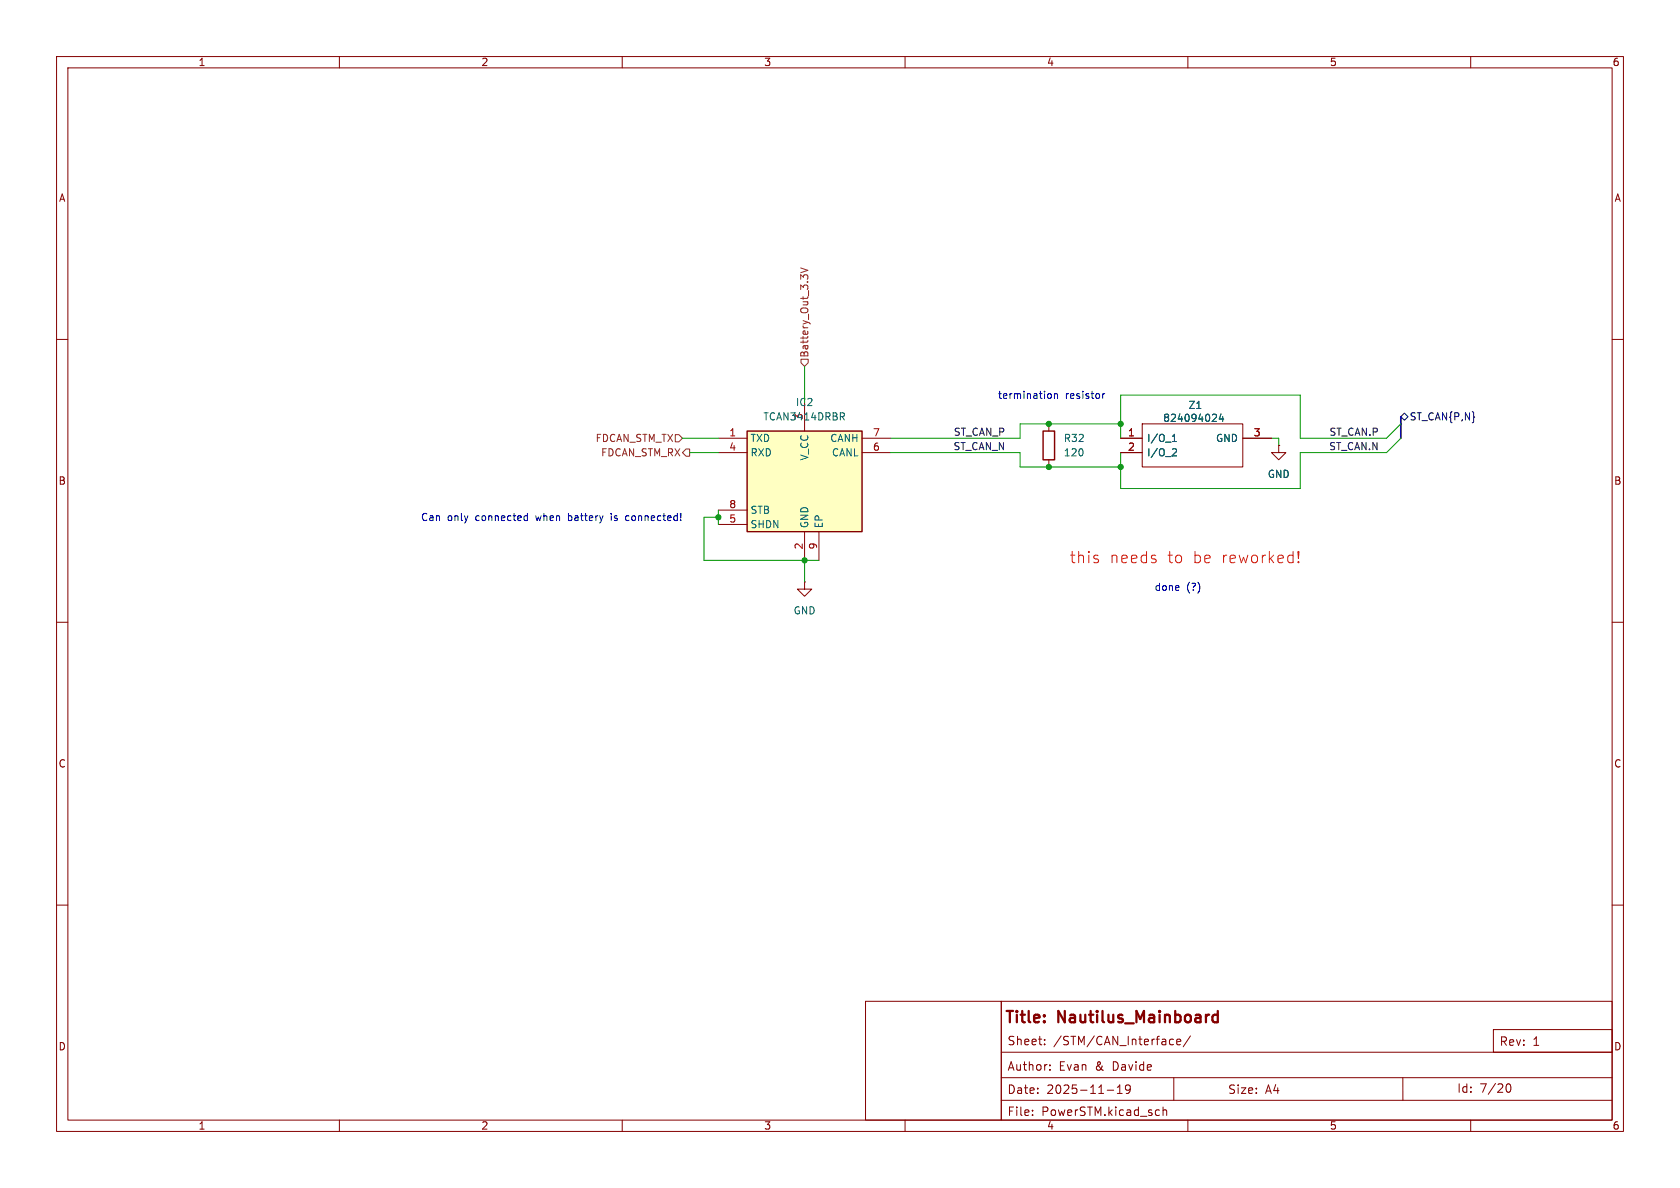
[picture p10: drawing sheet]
<svg xmlns="http://www.w3.org/2000/svg" width="297mm" height="210mm" viewBox="0 0 297 210" stroke-linecap="round" stroke-linejoin="round" font-family="sans-serif">
<g fill="none" stroke="#840000" stroke-width=".18">
<path d="M10 10h277v190h-277zM12 12h273v186h-273zM60 10v2M110 10v2M160 10v2M210 10v2M260 10v2M10 60h2M198.1 77.5h3.8M201.9 74.9h17.8v7.7h-17.8zM219.7 77.5h5.1M226.1 78.7v1.3h1.2l-1.2 1.3-1.3-1.3h1.3"/>
<path d="M226.1 78.7h.1M285 60h2M198.1 80h3.8M10 110h2M142.2 102.9v1.2h1.3l-1.3 1.3-1.2-1.3h1.2M142.2 102.9h.1M285 110h2M10 160h2M153 177h24v21h-24zM177 177h108v21h-108zM285 160h2M60 198v2"/>
<path d="M110 198v2M160 198v2M177 194.5h108M177 190.5h108M177 186h108M182.5 197v.2M182.5 196.3v.1M184.7 184.6v.1M184.7 183.8v.1M185.6 189v.2M185.6 188.3v.1M195.7 192.7h1.2"/>
<path d="M197.5 193.3h.9M197.5 192.2l.5-.4v1.5M199.8 192.4l-.3 .3h-.3l-.2-.3 .1-.5 .4-.1 .2 .1a.99 .99 0 0 1-.3 1.4h-.3M204.8 196.2l.2 .1M205 197.1l-.2 .1M205.6 195.7v1.5M205.6 196.3l.2-.1 .4 .1 .1 .9M206.8 184.6l.2 .1 .5-.1M207.5 183.8l-.5-.1-.2 .1M207.5 190.5v4M208 184.2l.7-.1v-.3l-.5-.1-.2 .2 .1 .7h.6M210 198v2"/>
<path d="M210.5 183.1l-1.3 2M248 190.5v4M260 198v2M264 182h21v4h-21zM266.2 192.2l.2-.5 .2-.1a.81 .81 0 0 1 .6 .6 .81 .81 0 0 1-.3 .8h-.4l-.3-.5"/>
</g>
<path d="M214.5 179.5l.2-.1 .6 .1M215.3 178.7v2M214.5 180.6l.2 .1 .6-.1" fill="none" stroke="#840000" stroke-width=".4"/>
<path d="M207.3 78h.7M207.3 77.1l.3-.3v1.2M207.4 79.3l.5 .1 .1 .3-.8 .9h.8M214.8 73.2l.3 .3-.1 .3-.7 .7h.8M215.9 73.2l-.4 .9h.8M216.2 73.6v.9" fill="none" stroke="#006464" stroke-width=".18"/>
<path d="M132.1 76.2h20.3v17.8h-20.3z" fill="#ffffc2"/>
<path d="M132.1 76.2h20.3v17.8h-20.3zM184.4 76.2h2v5.1h-2z" fill="none" stroke="#840000" stroke-width=".25"/>
<g fill="none" stroke="#840000" stroke-width=".18">
<path d="M127 77.5h5.1M142.2 71.1v5.1M152.4 77.5h5.1M185.4 74.9v1.3M198.1 77.5h3.8M219.7 77.5h5.1M226.1 78.7h.1M127 80h5.1M127 90.2h5.1M127 92.7h5.1M142.2 94v5.1M144.8 94v5.1"/>
<path d="M152.4 80h5.1M185.4 81.3v1.3M198.1 80h3.8"/>
</g>
<path d="M148.9 73.6l.4 .6M149 73l.3 .2-.1 .3-.2 .1M207.3 78h.7M207.3 77.1l.3-.3v1.2M207.4 79.3l.5 .1 .1 .3-.8 .9h.8M214.8 73.2l.3 .3-.1 .3-.7 .7h.8M215.9 73.2l-.4 .9h.8M216.2 73.6v.9" fill="none" stroke="#006464" stroke-width=".18"/>
<path d="M141.5 47.4l1.3 .4-1.3 .4M142 49l-.5-.4v.8M142.1 48.7l.2-.1 .5 .1M119.4 76.8h.6l.6 .7-.6 .6h-.6zM141.6 63.5h1.3v.6l-.7 .7-.6-.7zM120.6 80l.7-.6h.6v1.2h-.6z" fill="none" stroke="#725600" stroke-width=".18"/>
<path d="M247.6 73.7l.7-.7 .6 .7-.6 .6z" fill="none" stroke="#000084" stroke-width=".18"/>
<path d="M247.6 73.7v3.8" fill="none" stroke="#000084" stroke-width=".3"/>
<path d="M120.6 77.5h6.4M142.2 64.8v6.3M198.1 74.9h-17.8v2.6h-22.8M224.8 77.5h1.3v1.2M247.6 77.5l-2.5 2.5h-15.2v6.4h-31.8v-6.4M247.6 74.9l-2.5 2.6h-15.2v-7.6h-31.8v7.6M121.9 80h5.1M127 91.4h-2.5v7.7h20.3M127 90.2v2.5M142.2 99.1v3.8M157.5 80h22.8v2.6h17.8" fill="none" stroke="#009600" stroke-width=".18"/>
<path d="M229.5 99.3l.1 .1-.1 .1M229.5 99.3v.1v.1M229.5 97.5v1.2M229.5 99.3v.2M229.5 97.5v.1v1.1M229.5 97.5l.1 .1-.1 1.1" fill="none" stroke="#ff2404" stroke-width=".18"/>
<path d="M185.4 69.6h.3l.2 .2-.1 .5-.4 .1M186.4 69.7l.2-.1h.3l.1 .8M186.4 69.6v.8M194.9 69.6v.8M195.3 69.6l-.4 .2M92.8 92h.4M92.8 91.2h.4M93.2 90.8v1.2M108.1 90.8v.1M108.1 91.2v.8M111.1 91.2h-.4l-.1 .2 .1 .5 .4 .1" fill="none" stroke="#0000c2" stroke-width=".18"/>
<g fill="#009600" stroke="#009600" stroke-width=".18">
<circle cx="185.4" cy="82.6" r=".46"/>
<circle cx="142.2" cy="99.1" r=".46"/>
<circle cx="127" cy="91.4" r=".46"/>
<circle cx="198.1" cy="74.9" r=".46"/>
<circle cx="185.4" cy="74.9" r=".46"/>
<circle cx="198.1" cy="82.6" r=".46"/>
</g>
<g font-size="2.8" fill="#ff2404">
<text x="189" y="99.8">this</text>
<text x="196.2" y="99.8">needs</text>
<text x="206.4" y="99.8">to</text>
<text x="210.9" y="99.8">be</text>
<text x="216" y="99.8">reworked!</text>
</g>
<g font-size="2.8" fill="#840000">
<text x="177.5" y="181.4">Title:</text>
<text x="187.2" y="181.4">Nautilus_Mainboard</text>
</g>
<g font-size="2.1" fill="#840000">
<text x="178" y="185">Sheet:</text>
<text x="186.2" y="185">/STM/CAN_Interface/</text>
<text x="265" y="185.1">Rev:</text>
<text x="270.9" y="185.1">1</text>
<text x="178" y="189.5">Author:</text>
<text x="187.2" y="189.5">Evan</text>
<text x="193.7" y="189.5">&amp;</text>
<text x="196.8" y="189.5">Davide</text>
<text x="178" y="193.6">Date:</text>
<text x="178" y="197.5">File:</text>
<text x="184.1" y="197.5">PowerSTM.kicad_sch</text>
<text x="185" y="193.6">2025-11-19</text>
<text x="217" y="193.6">Size:</text>
<text x="223.7" y="193.6">A4</text>
<text x="257.5" y="193.4">Id:</text>
<text x="261.6" y="193.4">7/20</text>
</g>
<g font-size="1.8" fill="#840000">
<text x="35" y="11.9">1</text>
<text x="85" y="11.9">2</text>
<text x="135" y="11.9">3</text>
<text x="185" y="11.9">4</text>
<text x="235" y="11.9">5</text>
<text x="285" y="11.9">6</text>
<text x="10.3" y="35.9">A</text>
<text x="285.3" y="35.9">A</text>
<text x="10.3" y="85.9">B</text>
<text x="285.3" y="85.9">B</text>
<text x="10.3" y="135.9">C</text>
<text x="285.3" y="135.9">C</text>
<text x="10.3" y="185.9">D</text>
<text x="285.3" y="185.9">D</text>
<text x="35" y="199.9">1</text>
<text x="85" y="199.9">2</text>
<text x="135" y="199.9">3</text>
<text x="185" y="199.9">4</text>
<text x="235" y="199.9">5</text>
<text x="285" y="199.9">6</text>
</g>
<g font-size="1.8" fill="#725600">
<text x="143.1" y="63.3" transform="rotate(-90 143.1 63.3)">Battery_Out_3.3V</text>
<text x="105.2" y="78.3">FDCAN_STM_TX</text>
<text x="106.2" y="80.9">FDCAN_STM_RX</text>
</g>
<g font-size="1.8" fill="#006464">
<text x="140.6" y="72">IC2</text>
<text x="134.9" y="74.5">TCAN3414DRBR</text>
<text x="142" y="74.4" transform="rotate(-90 142 74.4)">3</text>
<text x="205.5" y="74.8">824094024</text>
<text x="210" y="72.5">Z1</text>
<text x="132.6" y="78.3">TXD</text>
<text x="132.6" y="80.9">RXD</text>
<text x="143.1" y="81.5" transform="rotate(-90 143.1 81.5)">V_CC</text>
<text x="146.7" y="78.3">CANH</text>
<text x="147" y="80.9">CANL</text>
<text x="188" y="80.9">120</text>
<text x="188" y="78.3">R32</text>
<text x="202.7" y="80.9">I/O_2</text>
<text x="202.7" y="78.3">I/O_1</text>
<text x="214.9" y="78.3">GND</text>
<text x="224" y="84.7">GND</text>
<text x="132.6" y="91">STB</text>
<text x="132.6" y="93.6">SHDN</text>
<text x="143.1" y="93.5" transform="rotate(-90 143.1 93.5)">GND</text>
<text x="145.6" y="93.5" transform="rotate(-90 145.6 93.5)">EP</text>
<text x="140.2" y="108.8">GND</text>
</g>
<g font-size="1.8" fill="#0000c2">
<text x="176.3" y="70.7">termination</text>
<text x="188.3" y="70.7">resistor</text>
<text x="74.3" y="92.3">Can</text>
<text x="79.1" y="92.3">only</text>
<text x="84.2" y="92.3">connected</text>
<text x="95" y="92.3">when</text>
<text x="100.9" y="92.3">battery</text>
<text x="108.7" y="92.3">is</text>
<text x="111.5" y="92.3">connected!</text>
<text x="204" y="104.7">done</text>
<text x="209.7" y="104.7">(?)</text>
</g>
<g font-size="1.8" fill="#a90000">
<text x="128.8" y="77.2">1</text>
<text x="154.2" y="77.2">7</text>
<text x="199.3" y="77.2">1</text>
<text x="221.5" y="77.2">3</text>
<text x="128.8" y="79.8">4</text>
<text x="154.2" y="79.8">6</text>
<text x="199.3" y="79.8">2</text>
<text x="128.8" y="89.9">8</text>
<text x="128.8" y="92.5">5</text>
<text x="142" y="97.2" transform="rotate(-90 142 97.2)">2</text>
<text x="144.5" y="97.2" transform="rotate(-90 144.5 97.2)">9</text>
</g>
<g font-size="1.8" fill="#0f0f0f">
<text x="168.5" y="77.1">ST_CAN_P</text>
<text x="234.9" y="77.1">ST_CAN.P</text>
<text x="168.5" y="79.7">ST_CAN_N</text>
<text x="234.9" y="79.7">ST_CAN.N</text>
</g>
<text font-size="1.8" fill="#000084" x="249.1" y="74.5">ST_CAN{P,N}</text>
</svg>
